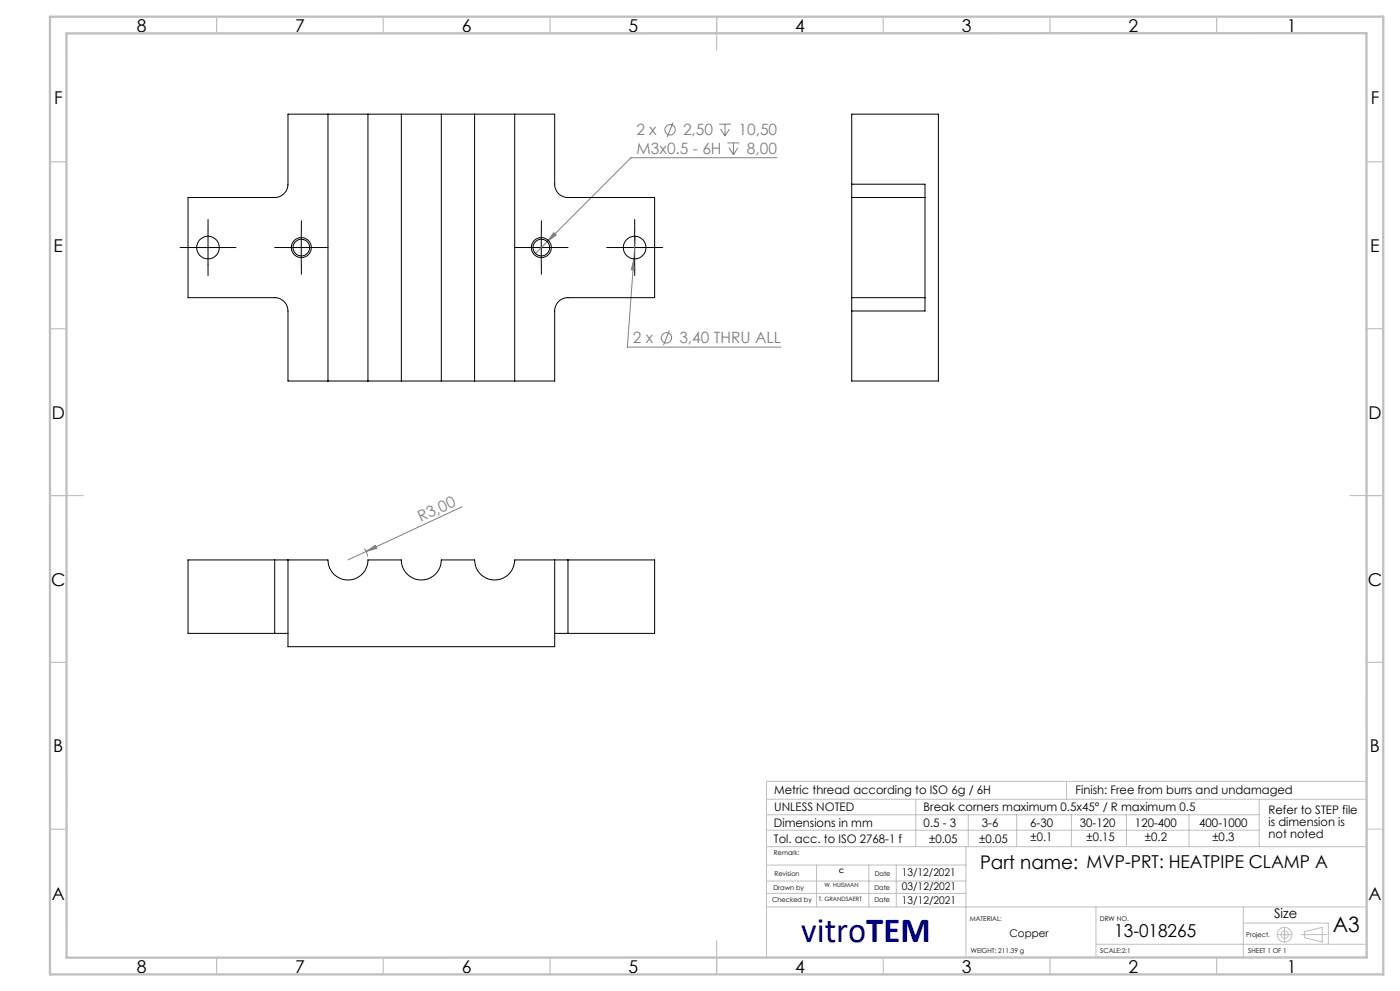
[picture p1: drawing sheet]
<svg xmlns="http://www.w3.org/2000/svg" width="420mm" height="297mm" viewBox="0 0 420 297" stroke-linecap="round" stroke-linejoin="round" font-family="sans-serif">
<g fill="none" stroke="#808080" stroke-width=".3">
<path d="M201.9 36.7l-1.8 4.4M215.7 37.2h3.6M216.2 38.7l1.3 2.1M217.5 37.2v3.6M218.8 38.7l-1.3 2.1M218.2 42.8h3.6M218.7 44.3l1.3 2.1M220 42.8v3.6M221.4 44.3l-1.4 2.1M233.2 47.3h-43.9l-25.2 25.1M164.1 72.4l-3.5 3.6M166.1 69.7l.8 .7-2.8 2z"/>
<path d="M190.1 77.6l.3 3.3h-1zM190.6 70.8l-2.4 33.2h46M200.8 99l-1.8 4.5M138.6 151.9l-28.8 13.4M109.3 164.4l1 2.4M109.8 165.3l-5.4 2.5M109.8 165.3l2.8-1.9 .4 1z"/>
<circle cx="201" cy="38.9" r="1.55"/>
<circle cx="199.9" cy="101.3" r="1.56"/>
</g>
<g fill="none" stroke="#c0c0c0" stroke-width=".3">
<path d="M229.9 239.5h180.1M274.7 239.5v14.2M320 234.2v5.3M377.8 239.5v14.2M410 234.2h-180.1v52.7M229.9 253.7h180.1M229.9 248.8h147.9M230 259.3h59.8M230 244.2h147.8M245 259.3v12.5M260.7 259.3v12.5M268.9 259.3v12.3"/>
<path d="M289.8 253.7v33.3M290.5 244.2v9.5M305 244.2v9.5M321.4 244.2v9.5M337.9 244.2v9.5M356.7 244.2v9.5M410 248.5h5M229.9 264.1h59.9M230 267.8h59.8M230 271.8h180M328.8 271.8v15.2M373 271.8v15.2"/>
<path d="M373 276.6h25.5v6.4M385.4 277.9v4.4M391.3 279.2l5.4-1.3v4.4l-5.4-1.3zM328.8 283h81.2M383.2 280.1h4.4M390.3 280.1h7.7"/>
<circle cx="385.4" cy="280.1" r=".26"/>
<circle cx="385.4" cy="280.1" r="1.11"/>
<circle cx="385.4" cy="280.1" r="2.21"/>
</g>
<g fill="none" stroke="#000" stroke-width=".3" stroke-dasharray="15.2 1.3 1.3 1.3">
<path d="M57.4 74.2h-3.4M62.4 69.2v-3.4M62.4 79.2v3.4M67.4 74.2h3.4M85.4 74.2h-3M90.4 69.2v-3M90.4 79.2v3M95.4 74.2h3M157.4 74.2h-3M162.4 69.2v-3M162.4 79.2v3M167.4 74.2h3"/>
<path d="M185.4 74.2h-3.4M190.4 69.2v-3.4M190.4 79.2v3.4M195.4 74.2h3.4"/>
</g>
<path d="M57.4 74.2h10M62.4 69.2v10M85.4 74.2h10M90.4 69.2v10M157.4 74.2h10M162.4 69.2v10M185.4 74.2h10M190.4 69.2v10" fill="none" stroke="#000" stroke-width=".3"/>
<g fill="none" stroke="#c0c0c0" stroke-width=".35">
<path d="M65 5v5M115 5v5M165 5v5M215 5v10M265 5v5M315 5v5M365 5v5M15 48.5h5M410 48.5h5M15 98.5h5M410 98.5h5M15 148.5h10"/>
<path d="M405 148.5h10M15 198.5h5M410 198.5h5M15 248.5h5M65 287v5M115 287v5M165 287v5M215 282v10M265 287v5M315 287v5M365 287v5"/>
</g>
<path d="M15 5h400v287h-400zM19.9 10l390-.1 .1 277-390 .1z" fill="none" stroke="#c0c0c0" stroke-width=".7"/>
<g fill="#808080">
<path d="M109.8 165.3l2.8-1.9 .4 1z"/>
<path d="M166.1 69.7l-2 2.7 2.8-2zM190.1 77.6l-.7 3.3h1z"/>
</g>
<g fill="none" stroke="#000" stroke-width=".3">
<path d="M98.4 34.2h-12v21a4 4 0 0 1-4 4h-26v30h26a4 4 0 0 1 4 4v21h12M98.4 34.2h12M98.4 34.2v80M110.4 34.2h10M110.4 34.2v80M120.4 34.2h12M120.4 34.2v80M132.4 34.2h10M132.4 34.2v80M142.4 34.2h12M142.4 34.2v80M154.4 34.2h12v21a3.9 3.9 0 0 0 4 4h26v30h-26a3.9 3.9 0 0 0-4 4v21h-12"/>
<path d="M154.4 34.2v80M255.5 55.2v4M255.5 55.2h22v4M255.5 55.2v-21h26v80h-26v-21M255.5 59.2h22M255.5 59.2v30M277.5 59.2v30M255.5 89.2v4M255.5 89.2h22M277.5 89.2v4h-22M98.4 114.2h12M110.4 114.2h10"/>
<path d="M120.4 114.2h12M132.4 114.2h10M142.4 114.2h12M82.4 167.8h4M82.4 167.8h-26v22h26M82.4 167.8v22M86.4 167.8h12a6 6 0 0 0 6 6 6 6 0 0 0 6-6h10a6 6 0 0 0 6 6 6 6 0 0 0 6-6h10a6 6 0 0 0 6 6 6 6 0 0 0 6-6h12M86.4 167.8v26h80v-26M166.4 167.8h4M170.4 167.8h26v22h-26M170.4 167.8v22M82.4 189.8h4"/>
<path d="M166.4 189.8h4"/>
<circle cx="62.4" cy="74.2" r="3.4"/>
<circle cx="90.4" cy="74.2" r="2.99"/>
<circle cx="90.4" cy="74.2" r="2.49"/>
<circle cx="162.4" cy="74.2" r="2.99"/>
<circle cx="162.4" cy="74.2" r="2.49"/>
<circle cx="190.4" cy="74.2" r="3.4"/>
</g>
<text font-size="10.6" fill="#000080" x="240.4" y="282.2">vitroTEM</text>
<text font-size="6.3" x="399.8" y="279.4">A3</text>
<text font-size="5.6" x="294" y="260.3">Part name: MVP-PRT: HEATPIPE CLAMP A</text>
<g font-size="5.3">
<text x="41" y="9.5">8</text>
<text x="88.5" y="9.5">7</text>
<text x="138.5" y="9.5">6</text>
<text x="188.5" y="9.5">5</text>
<text x="238.5" y="9.5">4</text>
<text x="288.5" y="9.5">3</text>
<text x="338.5" y="9.5">2</text>
<text x="386" y="9.5">1</text>
<text x="16.2" y="31.2">F</text>
<text x="411.2" y="31.2">F</text>
<text x="16.1" y="75.5">E</text>
<text x="411.1" y="75.5">E</text>
<text x="15.5" y="125.5">D</text>
<text x="410.5" y="125.5">D</text>
<text x="15.4" y="175.5">C</text>
<text x="410.4" y="175.5">C</text>
<text x="16" y="225.5">B</text>
<text x="411" y="225.5">B</text>
<text x="15.5" y="269.7">A</text>
<text x="410.5" y="269.7">A</text>
<text x="334.3" y="280.7">13-018265</text>
<text x="41" y="291.5">8</text>
<text x="88.5" y="291.5">7</text>
<text x="138.5" y="291.5">6</text>
<text x="188.5" y="291.5">5</text>
<text x="238.5" y="291.5">4</text>
<text x="288.5" y="291.5">3</text>
<text x="338.5" y="291.5">2</text>
<text x="386" y="291.5">1</text>
</g>
<g font-size="4.7" fill="#808080">
<text x="190.9" y="40.6">2 x</text>
<text x="204.9" y="40.6">2,50</text>
<text x="221.5" y="40.6">10,50</text>
<text x="191" y="46.2">M3x0.5 - 6H</text>
<text x="224.1" y="46.2">8,00</text>
<text x="189.8" y="102.9">2 x</text>
<text x="203.8" y="102.9">3,40 THRU ALL</text>
<text x="126.3" y="156.5" transform="rotate(-25 126.3 156.5)">R3,00</text>
</g>
<text font-size="4" x="382.2" y="275.3">Size</text>
<g font-size="3.5">
<text x="232.3" y="238">Metric thread according to ISO 6g / 6H</text>
<text x="322.7" y="238">Finish: Free from burrs and undamaged</text>
<text x="232.3" y="243.2">UNLESS NOTED</text>
<text x="277.1" y="243.2">Break corners maximum 0.5x45° / R maximum 0.5</text>
<text x="380.5" y="244.1">Refer to STEP file</text>
<text x="232.2" y="247.9">Dimensions in mm</text>
<text x="277.1" y="247.9">0.5 - 3</text>
<text x="294.6" y="247.9">3-6</text>
<text x="309.1" y="247.9">6-30</text>
<text x="324" y="247.9">30-120</text>
<text x="340.5" y="247.9">120-400</text>
<text x="359.8" y="247.9">400-1000</text>
<text x="380.5" y="247.6">is dimension is</text>
<text x="380.5" y="251.1">not noted</text>
<text x="232.2" y="252.8">Tol. acc. to ISO 2768-1 f</text>
<text x="278.7" y="252.8">±0.05</text>
<text x="293.8" y="252.8">±0.05</text>
<text x="309.2" y="252.2">±0.1</text>
<text x="326" y="252.2">±0.15</text>
<text x="343.5" y="252.2">±0.2</text>
<text x="363.7" y="252.2">±0.3</text>
</g>
<g font-size="3.2">
<text x="270.6" y="262.7">13/12/2021</text>
<text x="270.5" y="266.8">03/12/2021</text>
<text x="270.6" y="270.9">13/12/2021</text>
<text x="302.8" y="280.8">Copper</text>
</g>
<g font-size="2">
<text x="232.2" y="256.1">Remark:</text>
<text x="232.3" y="262.6">Revision</text>
<text x="262.4" y="262.6">Date</text>
<text x="232" y="266.8">Drawn by</text>
<text x="262.3" y="266.8">Date</text>
<text x="231.7" y="270.4">Checked by</text>
<text x="262.3" y="270.4">Date</text>
<text x="290.9" y="276.1">MATERIAL:</text>
<text x="330" y="276.1">DRW NO.</text>
<text x="373.9" y="280.8">Project.</text>
<text x="291.3" y="285.6">WEIGHT: 211.39 g</text>
<text x="330.1" y="285.6">SCALE:2:1</text>
<text x="374.5" y="285.6">SHEET 1 OF 1</text>
</g>
<g font-size="1.8">
<text x="251.8" y="261.6">C</text>
<text x="245.6" y="270">T. GRANDSAERT</text>
<text x="247.3" y="265.7">W. HUISMAN</text>
</g>
</svg>
